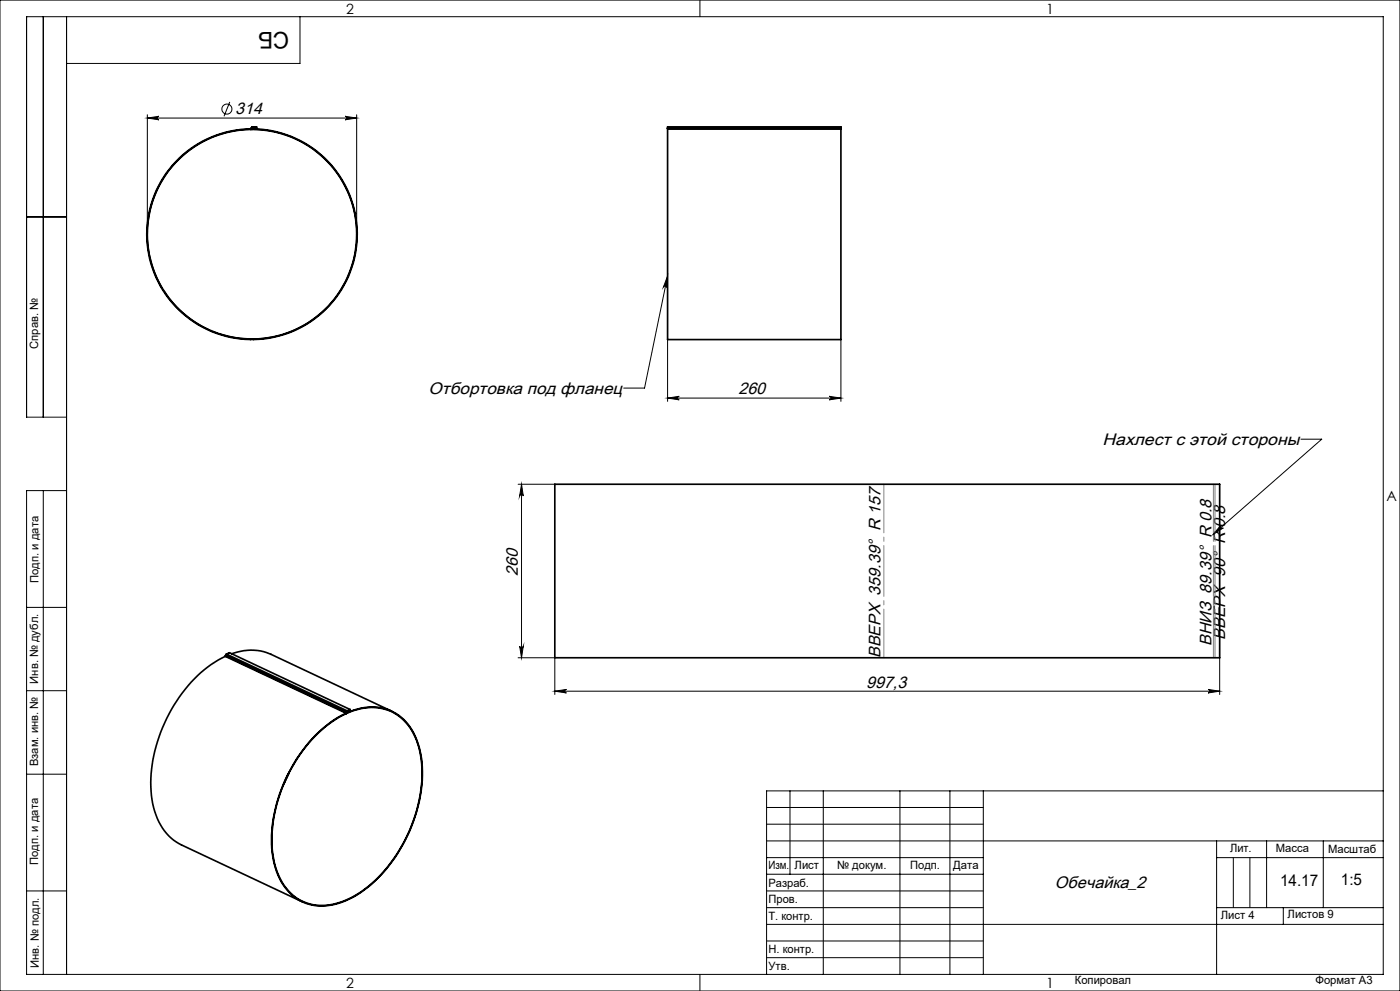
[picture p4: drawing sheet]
<svg xmlns="http://www.w3.org/2000/svg" width="420mm" height="297mm" viewBox="0 0 420 297" stroke-linecap="round" stroke-linejoin="round" font-family="sans-serif">
<g fill="none" stroke="#000" stroke-width=".3">
<path d="M0 0h420v297h-420zM13 5v120M20 5v287M90 5v14h-70M210 0v5M44.2 35.4l3.5-.5a.53 .53 0 0 0-.5 .5 .53 .53 0 0 0 .5 .5zM44.2 34.4v35.8M44.2 35.4h62.8M68.9 30.5l-1.7 4.4M103.5 34.9l3.5 .5-3.5 .5a.53 .53 0 0 0 .5-.5 .53 .53 0 0 0-.5-.5zM107 34.4v35.8M8 65h12"/>
<path d="M200.3 82.7l-.2 3.6a.54 .54 0 0 0-.4-.6 .54 .54 0 0 0-.7 .3zM200.3 82.7l-6.9 33.6h-6.3M200.3 119.3l3.5-.5a.53 .53 0 0 0-.5 .5 .53 .53 0 0 0 .5 .5zM200.3 101.8v18.5M200.3 119.3h52M248.8 118.8l3.5 .5-3.5 .5a.53 .53 0 0 0 .5-.5 .53 .53 0 0 0-.5-.5zM252.3 101.8v18.5M20 125h-12v-120h407v287h-407v-145h12M390.3 131.6h6.2l-32.5 28.5M13 147v145M155.4 145.1h11M156.5 145.1v52"/>
<path d="M156.5 145.1l.5 3.6a.55 .55 0 0 0-.6-.6 .55 .55 0 0 0-.5 .6zM366.3 157.4a.54 .54 0 0 0-.1 .8 .54 .54 0 0 0 .8 0l-3 1.9zM8 182h12M155.4 197.1h11M155.9 193.6a.55 .55 0 0 0 .5 .6 .55 .55 0 0 0 .6-.6l-.5 3.5zM166.4 197.2v10.9M365.9 197.2v10.9M8 207h12M166.4 207.1h199.5M166.4 207.1l3.5-.5a.53 .53 0 0 0-.5 .5 .53 .53 0 0 0 .5 .6zM362.4 206.6l3.5 .5-3.5 .6a.53 .53 0 0 0 .5-.6 .53 .53 0 0 0-.5-.5zM8 232h12"/>
<path d="M237 237v25M247 237v55M270 237v55M285 237v55M295 237v55M415 237h-185v55M230 257h65M230 242h65M230 247h65M230 252h185M365 252v40M365 257h50"/>
<path d="M370 257v15M375 257v15M380 252v20M397 252v20M8 267h12M230 262h65M230 267h65M230 272h65M230 277h185M365 272h50M385 272v5M210 292v5"/>
<path d="M230 282h65M230 287h65"/>
<circle cx="68.1" cy="32.7" r="1.51"/>
</g>
<path d="M105.6 61a31.4 31.4 0 0 0-52.6-12.6 31.4 31.4 0 0 0 14.5 52.1 31.4 31.4 0 0 0 38.6-37.9l-.5-1.6" fill="none" stroke="#000" stroke-width=".35" stroke-dasharray="15.2 1.3 1.3 1.3" stroke-dashoffset="4.2" stroke-linecap="butt"/>
<path d="M265.2 197.1v-52M364 197.1v-52M364.5 197.1v-52" fill="none" stroke="#808080" stroke-width=".3" stroke-dasharray="15.2 1.3 1.3 1.3" stroke-dashoffset=".7"/>
<g fill="#000">
<path d="M200.3 82.7l-.2 3.6a.54 .54 0 0 0-.4-.6 .54 .54 0 0 0-.7 .3z"/>
<path d="M44.2 35.4l3.5-.5a.53 .53 0 0 0-.5 .5 .53 .53 0 0 0 .5 .5zM103.5 34.9l3.5 .5-3.5 .5a.53 .53 0 0 0 .5-.5 .53 .53 0 0 0-.5-.5zM366.3 157.4a.54 .54 0 0 0-.1 .8 .54 .54 0 0 0 .8 0l-3 1.9z"/>
<path d="M200.3 119.3l3.5-.5a.53 .53 0 0 0-.5 .5 .53 .53 0 0 0 .5 .5zM248.8 118.8l3.5 .5-3.5 .5a.53 .53 0 0 0 .5-.5 .53 .53 0 0 0-.5-.5z"/>
<path d="M156.5 145.1l.5 3.6a.55 .55 0 0 0-.6-.6 .55 .55 0 0 0-.5 .6zM155.9 193.6a.55 .55 0 0 0 .5 .6 .55 .55 0 0 0 .6-.6l-.5 3.5z"/>
<path d="M362.4 206.6l3.5 .5-3.5 .6a.53 .53 0 0 0 .5-.6 .53 .53 0 0 0-.5-.5zM166.4 207.1l3.5-.5a.53 .53 0 0 0-.5 .5 .53 .53 0 0 0 .5 .6z"/>
</g>
<g fill="none" stroke="#000" stroke-width=".5">
<path d="M75.2 38.6a31.6 31.6 0 0 0-27.1 47.1 31.6 31.6 0 0 0 54.3 1 31.6 31.6 0 0 0-25.3-48l-1.5-.1v.2a31.4 31.4 0 0 1 27.7 46.1 31.4 31.4 0 0 1-53.7 2.9 31.4 31.4 0 0 1 22.7-48.8l3-.2M75.2 38.6l.1 .2M75.4 38.5l-.2 .1M75.4 38.5h.2M75.4 38.3h.2M75.4 38.3v.2M75.6 38.5l-.3 .3M75.6 38.3v.2M75.7 38.2l-.1 .1M75.7 38l-.3 .3M75.7 38v.2M75.7 38h1.3v.2h-1.3"/>
<path d="M200.3 38.6v63.2h52v-63.2M200.3 38.5v.1M200.3 38.3v-.3h52v.3M200.3 38.5h52M200.3 38.3h52M200.3 38.6h52M200.3 38.3v.2M252.3 38.5v.1M252.3 38.3v.2M106.5 64h.1M75.1 101.7v.1M76.1 101.7v.1"/>
<path d="M166.4 145.1h199.5v52h-199.5zM67.6 196.7a40.2 40.2 0 0 0-18.8 21.3 38.6 38.6 0 0 0-2.4 25.2 15.9 15.9 0 0 0 8 10l36.3 17.1M67.6 196.7l36.2 17M67.7 196.5l-.1 .2M67.7 196.4l36.2 17M67.7 196.5l36.2 17.1M67.7 196.4v.1M67.9 196l-.2 .4M67.9 196l36.2 17M67.9 196l.9-.4 36.3 17.1M69.5 195.9a15.4 15.4 0 0 1 11.8 .2l36.2 17M103.8 213.7v.2"/>
<path d="M103.9 213.6l-.1 .1M103.9 213.4v.2M104 213.7l.1 .1M104 213.6a15.2 15.2 0 0 1 16.3 1.3 21 21 0 0 1 6.4 16.3 45.8 45.8 0 0 1-18.7 36.4 19.1 19.1 0 0 1-15.5 3.4 15.5 15.5 0 0 1-10.2-11.9 40.3 40.3 0 0 1 4.6-28.1 38.3 38.3 0 0 1 16.9-17.3M104 213.5l-.2 .4M104 213.6l.1 .2M104 213.4v.1M104 213.6h.1M104 213.4h-.1M104 213.5l-.1 .1M104.1 213.8a14.9 14.9 0 0 1 16.2 1.4 20.1 20.1 0 0 1 6.3 15.1 45.6 45.6 0 0 1-18.1 36.9 19.7 19.7 0 0 1-15.5 3.7 15.3 15.3 0 0 1-10.5-11.5 40.2 40.2 0 0 1 4.4-28.2 38.8 38.8 0 0 1 16.9-17.3M104.1 213l-.2 .4"/>
<path d="M104.1 213.2l-.1 .2M104.1 213v.2M105.1 212.7l-1 .5M105.1 212.7l-1 .3M86.8 231.5l-1.6 3.4"/>
</g>
<text font-size="6.9" x="86.8" y="9.5" transform="rotate(-180 86.8 9.5)">СБ</text>
<g font-size="5">
<text x="70.6" y="34.3">314</text>
<text x="128.6" y="118">Отбортовка под фланец</text>
<text x="221.6" y="118.2">260</text>
<text x="330.7" y="133.3">Нахлест с этой стороны</text>
<text x="155.4" y="172.7" transform="rotate(-90 155.4 172.7)">260</text>
<text x="367.6" y="191.7" transform="rotate(-90 367.6 191.7)">ВВЕРХ 90° R 0.8</text>
<text x="264.1" y="197.2" transform="rotate(-90 264.1 197.2)">ВВЕРХ 359.39° R 157</text>
<text x="363.5" y="193.6" transform="rotate(-90 363.5 193.6)">ВНИЗ 89.39° R 0.8</text>
<text x="259.8" y="206.1">997,3</text>
<text x="316.5" y="266.1">Обечайка_2</text>
</g>
<g font-size="4.8">
<text x="384" y="265.6">14.17</text>
<text x="402.3" y="265.3">1:5</text>
</g>
<g font-size="4.2">
<text x="103.8" y="4.2">2</text>
<text x="313.8" y="4.2">1</text>
<text x="415.9" y="150.2">A</text>
<text x="103.8" y="296.2">2</text>
<text x="313.8" y="296.2">1</text>
</g>
<g font-size="3.4">
<text x="11.5" y="104.5" transform="rotate(-90 11.5 104.5)">Справ. №</text>
<text x="11.6" y="174.7" transform="rotate(-90 11.6 174.7)">Подп. и дата</text>
<text x="11.4" y="204.9" transform="rotate(-90 11.4 204.9)">Инв. № дубл.</text>
<text x="11.4" y="229.6" transform="rotate(-90 11.4 229.6)">Взам. инв. №</text>
<text x="369" y="255.5">Лит.</text>
<text x="382.8" y="255.5">Масса</text>
<text x="398.4" y="255.6">Масштаб</text>
<text x="11.4" y="259.2" transform="rotate(-90 11.4 259.2)">Подп. и дата</text>
<text x="230.5" y="260.5">Изм.</text>
<text x="238.4" y="260.4">Лист</text>
<text x="251.1" y="260.4">№ докум.</text>
<text x="273" y="260.4">Подп.</text>
<text x="286" y="260.4">Дата</text>
<text x="230.5" y="265.7">Разраб.</text>
<text x="230.5" y="275.7">Т. контр.</text>
<text x="230.6" y="270.7">Пров.</text>
<text x="366.2" y="275.3">Лист 4</text>
<text x="386.3" y="275.2">Листов 9</text>
<text x="230.6" y="285.7">Н. контр.</text>
<text x="11.6" y="290" transform="rotate(-90 11.6 290)">Инв. № подл.</text>
<text x="230.6" y="290.7">Утв.</text>
<text x="322.5" y="295">Копировал</text>
<text x="394.6" y="295">Формат А3</text>
</g>
</svg>
